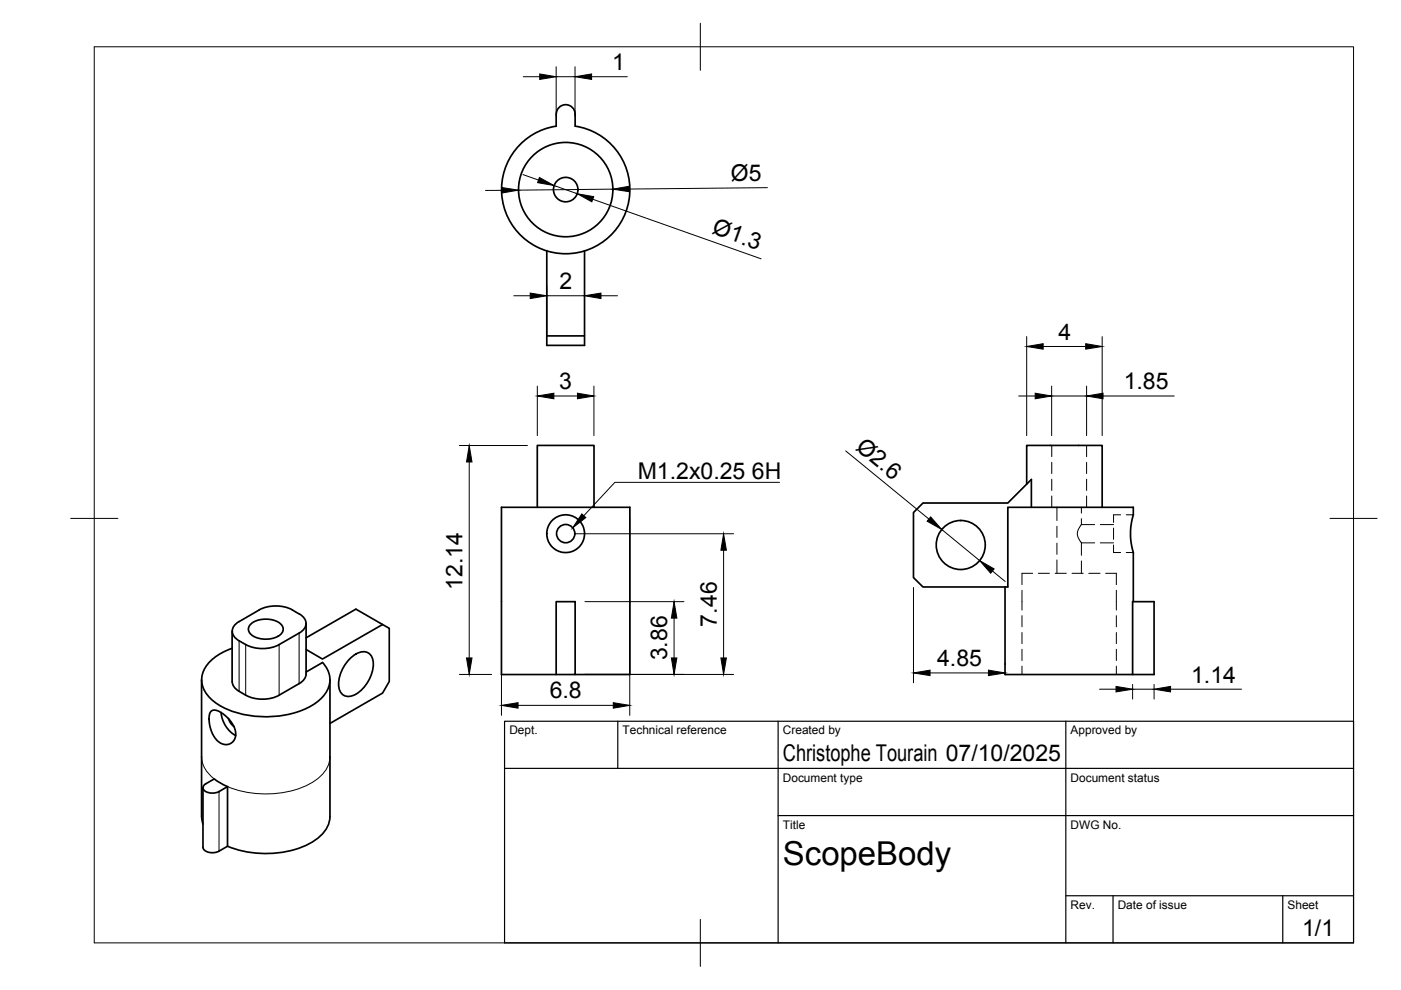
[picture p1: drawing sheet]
<svg xmlns="http://www.w3.org/2000/svg" width="297mm" height="210mm" viewBox="0 0 297 210" stroke-linecap="round" stroke-linejoin="round" font-family="sans-serif">
<!-- layer: Visible -->
<g fill="none" stroke="#000" stroke-width=".36">
<path d="M110.7 30.2a13.5 13.5 0 0 1 7.2-3.5v-2.5a2 2 0 0 1 2-2 2 2 0 0 1 2 2v2.5a13.6 13.6 0 0 1 10.7 18.4 13.6 13.6 0 0 1-20.3 6.4 13.6 13.6 0 0 1-1.6-21.3zM115.9 53.2v20h8v-20M115.9 71.2h8M113.9 107.6v-13.2h12v13.2M217.7 102.7v-8.3h16v13.2M218.7 107.6v-5.9l-5 5h-18l-2 2v13.8l2 2h18v-16.9h26.6v1.6l-.6 3.3 .1 2.3 .5 2.3v10.5M49.2 133.8v10.7M49.2 137.4a9.7 9.7 0 0 0-6.2 5.3 5.4 5.4 0 0 0 2.5 6.1 20.4 20.4 0 0 0 16.1 2.6 12.4 12.4 0 0 0 7.5-4.6 4.9 4.9 0 0 0-.7-6.3l-3.5 2M50.7 131.8a2.16 2.16 0 0 0-1.5 2 2.16 2.16 0 0 0 1.5 2.1M53.2 132.3a5.4 5.4 0 0 1 6.3 0 1.53 1.53 0 0 1-.5 2.6 5.6 5.6 0 0 1-5.8-.4 1.42 1.42 0 0 1 0-2.2zM63.4 134.2l-4.2 2.5a8.1 8.1 0 0 1-8.5-.8M63.4 130.2a8 8 0 0 0-8.5-.9l-4.2 2.5"/>
<path d="M63.4 130.1a2.16 2.16 0 0 1 1.5 2.1 2.16 2.16 0 0 1-1.5 2M64.9 132.2v10.7a2.42 2.42 0 0 1-1.5 2M64.9 137.7l3.5 2 12.7-7.3 1.4 .8v11.3l-1.4 2.5-11.1 6.4M74.2 139.7a3.4 3.4 0 0 1 3.9-1.3 3.5 3.5 0 0 1 .8 4 7.7 7.7 0 0 1-4.2 5.1 2.17 2.17 0 0 1-2.9-2.5 8.1 8.1 0 0 1 2.4-5.3zM81.1 132.4l-5.6-3.2-10.6 6M117.9 127.6h4v15.4h-4zM213.1 124.5v18.5h27v-15.4h4.6v15.4h-4.6M42.7 144.1v29M44.7 150.9l.4-.3h.5l1.2 .4 1.4 1.2 1 1.2 .6 1.2 .2 1.3-.4 1-.6 .7-.9 .3-1-.2-1-.6-.8-1-.6-1.3-.3-1.5-.1-1.4zM46.9 151.1a6.2 6.2 0 0 0 3.1 4.8M48.4 152.3l.4 .8 .8 1M49.2 144.5a2.42 2.42 0 0 0 1.5 2.1"/>
<path d="M63.4 144.9l-4.2 2.5a8.1 8.1 0 0 1-8.5-.8M70 144.1v29a6.9 6.9 0 0 1-4.2 5.7 21.6 21.6 0 0 1-17.5 .6M117.9 143h-11.6v-35.4h27.2v35.4h-11.6M42.8 173.1l.2 1.6M43 167v12.6a2.18 2.18 0 0 0 3.1 1l2.1-1.2M43.2 166.5l2.2-1.3 2.8 1.6a5 5 0 0 1-3.2 1.4 1.63 1.63 0 0 1-1.9-1.4zM48.2 166.8v12.6"/>
<circle cx="119.9" cy="40.2" r="10"/>
<circle cx="119.9" cy="40.2" r="2.59"/>
<circle cx="119.9" cy="113.2" r="4"/>
<circle cx="119.9" cy="113.1" r="1.94"/>
<circle cx="203.7" cy="115.6" r="5.2"/>
</g>
<!-- layer: Visible Narrow -->
<path d="M50.7 135.9v10.7M52.1 136.7v10.7M59.2 136.7v10.7M63.4 134.2v10.7M42.8 160.5a6.1 6.1 0 0 0 2.6 4.7M46.4 167.8v12.7M70 160.5a6.9 6.9 0 0 1-4.2 5.6 21.6 21.6 0 0 1-17.5 .7" fill="none" stroke="#000" stroke-width=".21"/>
<!-- layer: Hidden -->
<g fill="none" stroke="#000" stroke-width=".21">
<path d="M223 94.4v2.4M223 98v2.4M230.4 94.4v2.4M230.4 98v2.4M223 101.6v2.4M223 105.2v2.4M224.1 107.6v2.8M224.1 111.6v2.4M224.1 115.2v2.3M224.1 118.7v2.9M229.3 111.2l-.7 1.2-.2 .7 .2 .9 .7 1.1M229.3 115.1h2.8"/>
<path d="M229.3 111.2h2.8M229.3 107.6v1.2M229.3 110v1.2M229.3 115.1v2.6M229.3 118.9v2.7M230.4 101.6v2.4M230.4 105.2v2.4M233.3 115.1h2.8M233.3 111.2h2.8M236.1 115.5v1.7h1.5M236.1 112v2.4M237.6 109.1h-1.5v1.7"/>
<path d="M238.8 117.2h1.5M238.8 109.1h1.5M216.7 125.2v4.1M216.7 130.5v2.4M216.7 134.1v2.4M216.7 137.7v2.4M218.9 121.6h-2.2v2.4M220.1 121.6h2.4M223.7 121.6h2.4M227.3 121.6h2.4M230.8 121.6h2.4M234.4 121.6h2.3v2.4"/>
<path d="M236.7 125.2v4.1M236.7 130.5v2.4M236.7 134.1v2.4M236.7 137.7v2.4M216.7 141.2v1.8M236.7 141.2v1.8"/>
</g>
<!-- layer: BORDER -->
<path d="M20 9.9h267v190h-267zM148.5 4.9v10M15 109.9h10M282 109.9h10M148.5 194.9v10" fill="none" stroke="#000" stroke-width=".21"/>
<!-- layer: TITLEBLOCK -->
<path d="M107 152.9h180v47h-180zM131 152.9v10M165 152.9v47M226 152.9v47M107 162.9h180M165 172.9h122M226 189.9h61M236 189.9v10M272 189.9v10" fill="none" stroke="#000" stroke-width=".25"/>
<!-- layer: FD_Dimensions -->
<g fill="none" stroke="#000" stroke-width=".21">
<path d="M110.9 16.3h3.5M117.9 14.2v10.5M117.9 16.3h4M121.9 14.2v10.5M125.4 16.3h7.6M110.9 37l3.3 1.2M117.5 39.3l4.9 1.8M162.7 39.8l-29.3 .3M106.4 40.4h-3.5M125.7 42.2l35.7 12.7M129.9 40.1l-20 .2M108.9 62.7h3.5"/>
<path d="M115.9 60.6v10.5M115.9 62.7h8M123.9 60.6v10.5M127.4 62.7h3.5M217.7 71.4v21M221.2 73.5h9M233.7 71.4v21M97.4 94.5h14.4M99.5 98v41.5M113.9 81.9v10.5M117.4 84h5M125.9 81.9v10.5"/>
<path d="M179.3 95.6l17.7 14.5M216 84h3.5M223 81.9v10.5M223 84h7.4M230.4 81.9v10.5M233.9 84h15.1M106.3 109.7v42M122 113.2h33.5M133.5 109.7v42M153.4 116.7v22.8M199.7 112.3l8 6.6M124 127.6h21"/>
<path d="M142.9 131.1v8.4M193.7 124.6v20.2M210.4 121.1l2.7 2.2M97.4 143h6.8M109.8 149.6h20.2M124 143h31.5M197.2 142.7h12.4M213.1 140.6v.3M233.1 146.1h3.5M240.1 145.1v3.1M240.1 146.1h4.6M244.7 145.1v3.1"/>
<path d="M248.2 146.1h15"/>
</g>
<g fill="#000" stroke="#000" stroke-width=".21">
<path d="M114.4 15.7l3.5 .6-3.5 .5zM121.9 16.3l3.5-.6v1.1zM106.4 39.8l3.5 .5-3.5 .6zM114.4 37.6l3.1 1.7-3.5-.6zM129.9 40.1l3.5-.6v1.2zM122.4 41.1l3.5 .6-.4 1.1zM112.4 62.1l3.5 .6-3.5 .6zM123.9 62.7l3.5-.6v1.2zM217.7 73.5l3.5-.6v1.1zM230.2 72.9l3.5 .6-3.5 .5zM99.5 94.5l.6 3.5h-1.2zM113.9 84l3.5-.6v1.2z"/>
<path d="M122.4 83.4l3.5 .6-3.5 .6zM219.5 83.4l3.5 .6-3.5 .6zM230.4 84l3.5-.6v1.2zM153.4 113.2l.6 3.5h-1.2zM197.3 109.6l2.4 2.7-3.1-1.8zM98.9 139.5h1.2l-.6 3.5zM142.9 127.6l.6 3.5h-1.2zM142.3 139.5h1.2l-.6 3.5zM152.8 139.5h1.2l-.6 3.5zM207.7 118.9l3.1 1.7-.8 .9zM106.3 149.6l3.5-.6v1.1zM130 149l3.5 .6-3.5 .5z"/>
<path d="M193.7 142.7l3.5-.6v1.1zM209.6 142.1l3.5 .6-3.5 .5zM236.6 145.5l3.5 .6-3.5 .6zM244.7 146.1l3.5-.6v1.2z"/>
</g>
<!-- layer: Hole Notes -->
<path d="M123.4 109l.8 .7-2.8 2.2z" fill="#000" stroke="#000" stroke-width=".21"/>
<path d="M165.3 102.3h-34.9l-6.6 7" fill="none" stroke="#000" stroke-width=".21"/>
<text font-size="7" x="166" y="183.4">ScopeBody</text>
<g font-size="4.9">
<text x="129.8" y="14.9">1</text>
<text x="155" y="38.3" transform="rotate(-1 155 38.3)">Ø5</text>
<text x="150.8" y="49.5" transform="rotate(19 150.8 49.5)">Ø1.3</text>
<text x="118.6" y="61.3">2</text>
<text x="224.4" y="72.1">4</text>
<text x="118.6" y="82.5">3</text>
<text x="238.3" y="82.5">1.85</text>
<text x="181.2" y="95.2" transform="rotate(39 181.2 95.2)">Ø2.6</text>
<text x="135.2" y="101.6">M1.2x0.25</text>
<text x="159.4" y="101.6">6H</text>
<text x="98.1" y="125" transform="rotate(-90 98.1 125)">12.14</text>
<text x="152" y="132.8" transform="rotate(-90 152 132.8)">7.46</text>
<text x="141.5" y="140" transform="rotate(-90 141.5 140)">3.86</text>
<text x="198.7" y="141.2">4.85</text>
<text x="116.5" y="148.1">6.8</text>
<text x="252.5" y="144.7">1.14</text>
<text x="166" y="161.4">Christophe Tourain 07/10/2025</text>
<text x="276.1" y="198.6">1/1</text>
</g>
<g font-size="2.5">
<text x="108" y="155.7">Dept.</text>
<text x="132" y="155.7">Technical reference</text>
<text x="166" y="155.7">Created by</text>
<text x="227" y="155.7">Approved by</text>
<text x="166" y="165.7">Document type</text>
<text x="227" y="165.7">Document status</text>
<text x="166" y="175.7">Title</text>
<text x="227" y="175.7">DWG No.</text>
<text x="227" y="192.7">Rev.</text>
<text x="237" y="192.7">Date of issue</text>
<text x="273" y="192.7">Sheet</text>
</g>
</svg>
